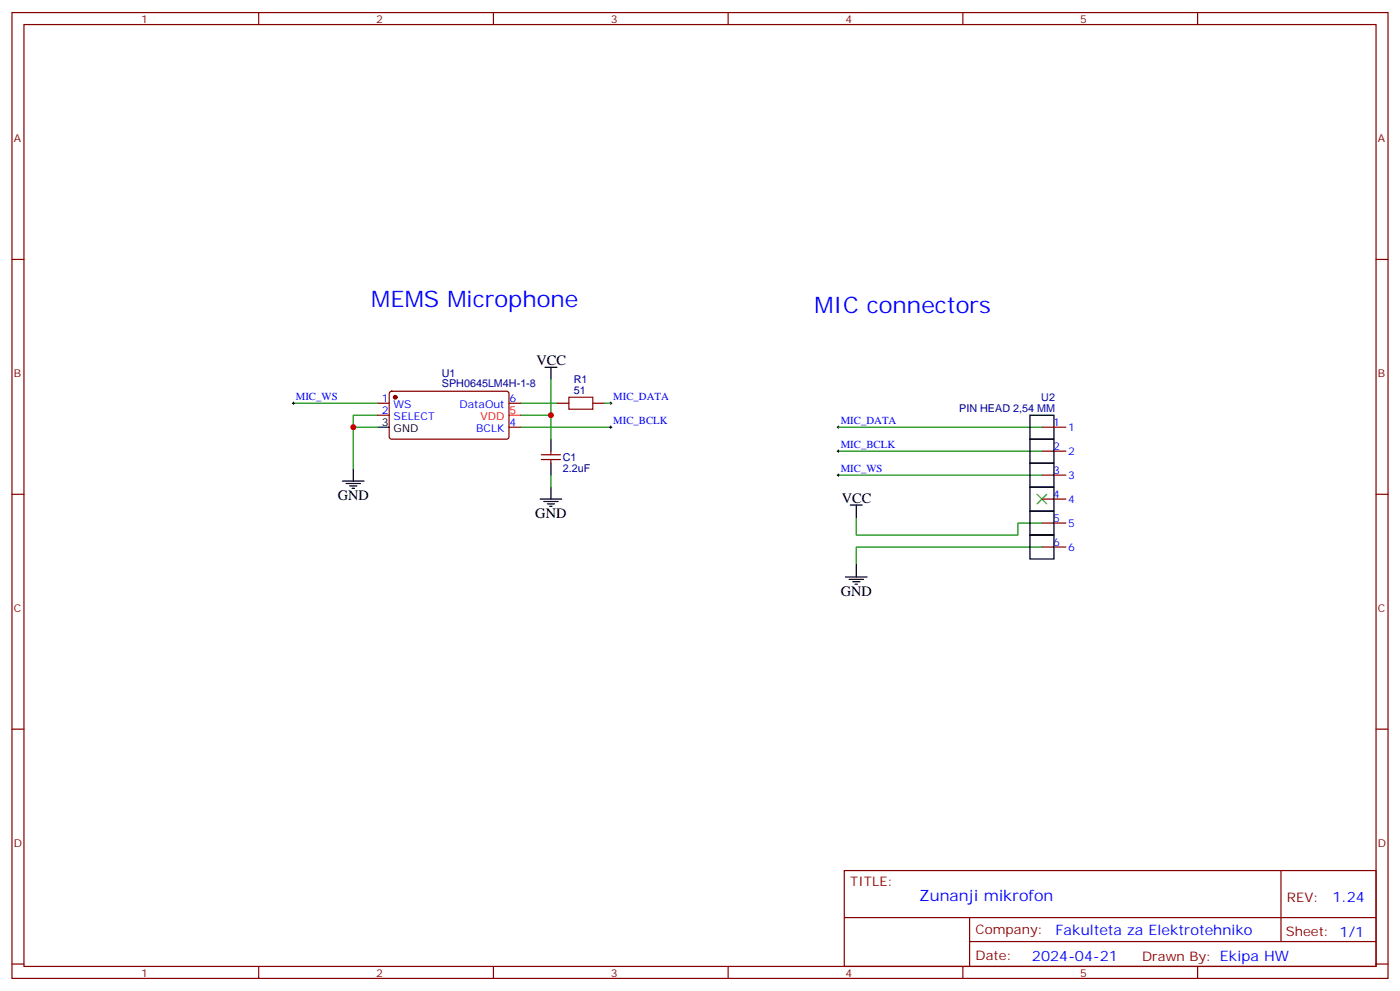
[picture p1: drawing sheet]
<svg xmlns="http://www.w3.org/2000/svg" width="412mm" height="292mm" viewBox="0 0 412 292" stroke-linecap="round" stroke-linejoin="round" font-family="sans-serif">
<g fill="none" stroke="#870000" stroke-width=".35">
<path d="M3.5 3.7h405.4v284.3h-405.4zM7.1 7.2h398.2v277.3h-398.2zM76.2 3.7v3.5M145.3 3.7v3.5M214.5 3.7v3.5M283.6 3.7v3.5M352.8 3.7v3.5M3.5 76.4h3.6M405.3 76.4h3.6M111.1 118.7h3.6M114.9 115.4l.5-.2h34.1l.4 .7v13l-.7 .4-34.1-.1-.4-.6v-12.7zM149.9 118.7h3.6"/>
<path d="M164 118.7h3.6M174.6 118.7h3.6M111.1 122.2h3.6M149.9 125.8h3.6M159.5 135.3h5.6M159.5 133.9h5.6M162.3 132.8v1.1M162.3 135.3v1M306.9 125.8h7.1M306.9 132.8h7.1M306.9 139.9h7.1M3.5 145.5h3.6"/>
<path d="M306.9 146.9h7.1M306.9 154h7.1M405.3 145.5h3.6M306.9 161h7.1M3.5 214.7h3.6M405.3 214.7h3.6M248.7 256.3h156.6v28.2h-156.6zM377.3 256.3v20.9M248.7 270.1h156.5M285.6 277.2h119.6M285.6 270.1v14.2M3.5 283.8h3.6"/>
<path d="M76.2 284.5v3.5M145.3 284.5v3.5M214.5 284.5v3.5M283.6 284.5v3.5M352.8 284.5v3.5M405.3 283.8h3.6"/>
</g>
<path d="M86.1 118.7h.7M86.4 118.4v.7M179.6 118.7h.7M179.9 118.4v.7M179.6 125.8h.7M179.9 125.4v.7M246.6 139.9h.7M246.6 132.8h.7M246.6 125.8h.7M246.9 125.4v.7M246.9 132.5v.7M246.9 139.5v.7" fill="none" stroke="#000" stroke-width=".29"/>
<g fill="none" stroke="#008700" stroke-width=".35">
<path d="M86.4 118.7h24.7M153.5 118.7h10.5M162.3 111.7v10.5M178.2 118.7h1.7M111.1 122.2h-7v3.6M111.1 125.8h-7v12.3M153.5 122.2h8.8v7.1M153.5 125.8h26.4M162.3 139.9v3.5M246.9 139.9h60M246.9 132.8h60M246.9 125.8h60"/>
<path d="M252.2 152.2v5.3h47.7v-3.5h7M306.9 161h-54.7v5.3"/>
</g>
<circle cx="116.4" cy="116.9" r=".53" fill="#870000" stroke="#870000" stroke-width=".35"/>
<g fill="none" stroke="#000" stroke-width=".35">
<path d="M160.5 108.1h3.5M162.3 108.1v3.6M104.1 138.1v3.5M111.1 125.8h3.6M162.3 129.3v3.5M162.3 136.3v3.6M303.4 122.2h7v7.1h-7zM303.4 129.3h7v7h-7zM303.4 136.3h7v7.1h-7zM100.9 141.6h6.3M102 142.3h4.2M103 143.1h2.1"/>
<path d="M103.7 143.8h.7M159.1 146.9h6.4M160.2 147.6h4.2M161.2 148.3h2.1M161.9 149h.7M162.3 143.4v3.5M250.5 148.7h3.5M252.2 148.7v3.5M303.4 143.4h7v7.1h-7zM303.4 150.5h7v7h-7zM303.4 157.5h7v7.1h-7zM249.1 169.9h6.3"/>
<path d="M250.1 170.6h4.3M251.2 171.3h2.1M251.9 172h.7M252.2 166.3v3.6"/>
</g>
<path d="M149.9 122.2h3.6" fill="none" stroke="#f00" stroke-width=".35"/>
<path d="M167.6 116.9h7v3.6h-7z" fill="none" stroke="#a10000" stroke-width=".35"/>
<path d="M305.5 145.5l2.8 2.8M308.3 145.5l-2.8 2.8" fill="none" stroke="#3c3" stroke-width=".35"/>
<g fill="#c00">
<circle cx="162.3" cy="122.2" r=".88"/>
<circle cx="104.1" cy="125.8" r=".88"/>
</g>
<g font-size="6.7" fill="#00f">
<text x="109.4" y="90.5">MEMS Microphone</text>
<text x="239.9" y="92.3">MIC connectors</text>
</g>
<text font-size="4.6" fill="#00f" x="270.8" y="265.3">Zunanji mikrofon</text>
<g font-size="4.2">
<text x="158" y="107.4">VCC</text>
<text x="99.5" y="147.3">GND</text>
<text x="248" y="148">VCC</text>
<text x="157.7" y="152.6">GND</text>
<text x="247.6" y="175.5">GND</text>
</g>
<g font-size="4.2" fill="#00f">
<text x="392.5" y="265.6">1.24</text>
<text x="310.9" y="275.1">Fakulteta za Elektrotehniko</text>
<text x="304" y="282.9">2024-04-21</text>
</g>
<g font-size="3.9" fill="#800">
<text x="250.5" y="260.9">TITLE:</text>
<text x="379.1" y="265.6">REV:</text>
<text x="287.4" y="275.1">Company:</text>
<text x="378.7" y="275.7">Sheet: 1/1</text>
<text x="287.4" y="282.8">Date:</text>
<text x="336.4" y="282.8">Drawn By: Ekipa HW</text>
</g>
<g font-size="3.2" fill="#800">
<text x="41.6" y="6.7">1</text>
<text x="110.8" y="6.7">2</text>
<text x="179.9" y="6.7">3</text>
<text x="249.1" y="6.7">4</text>
<text x="318.2" y="6.7">5</text>
<text x="4.1" y="41.8">A</text>
<text x="405.9" y="41.8">A</text>
<text x="4.1" y="110.9">B</text>
<text x="405.9" y="110.9">B</text>
<text x="4.1" y="180.1">C</text>
<text x="405.9" y="180.1">C</text>
<text x="4.1" y="249.2">D</text>
<text x="405.9" y="249.2">D</text>
<text x="41.6" y="287.5">1</text>
<text x="110.8" y="287.5">2</text>
<text x="179.9" y="287.5">3</text>
<text x="249.1" y="287.5">4</text>
<text x="318.2" y="287.5">5</text>
</g>
<g font-size="3.2" fill="#000080">
<text x="130.2" y="111.1">U1</text>
<text x="169" y="112.8">R1</text>
<text x="130.2" y="114">SPH0645LM4H-1-8</text>
<text x="169" y="115.9">51</text>
<text x="306.7" y="117.9">U2</text>
<text x="282.6" y="121.2">PIN HEAD 2,54 MM</text>
<text x="165.8" y="135.8">C1</text>
<text x="165.8" y="138.9">2.2uF</text>
</g>
<g font-size="3.2" fill="#00f">
<text x="87.1" y="117.8">MIC_WS</text>
<text x="112.5" y="118.4">1</text>
<text x="150.1" y="118.4">6</text>
<text x="180.6" y="117.8">MIC_DATA</text>
<text x="112.5" y="121.9">2</text>
<text x="116" y="120.1">WS</text>
<text x="116" y="123.6">SELECT</text>
<text x="135.4" y="120.1">DataOut</text>
<text x="150.1" y="125.4">4</text>
<text x="180.6" y="124.9">MIC_BCLK</text>
<text x="247.6" y="124.9">MIC_DATA</text>
<text x="310.2" y="125.4">1</text>
<text x="140.3" y="127.2">BCLK</text>
<text x="247.6" y="131.9">MIC_BCLK</text>
<text x="314.7" y="126.8">1</text>
<text x="310.2" y="132.5">2</text>
<text x="314.7" y="133.9">2</text>
<text x="247.6" y="139">MIC_WS</text>
<text x="310.2" y="139.5">3</text>
<text x="314.7" y="140.9">3</text>
<text x="310.2" y="146.6">4</text>
<text x="314.7" y="148">4</text>
<text x="310.2" y="153.6">5</text>
<text x="314.7" y="155">5</text>
<text x="310.2" y="160.7">6</text>
<text x="314.7" y="162.1">6</text>
</g>
<g font-size="3.2">
<text x="112.5" y="125.4">3</text>
<text x="116" y="127.2">GND</text>
</g>
<g font-size="3.2" fill="#f00">
<text x="141.6" y="123.6">VDD</text>
<text x="150.1" y="121.9">5</text>
</g>
</svg>
